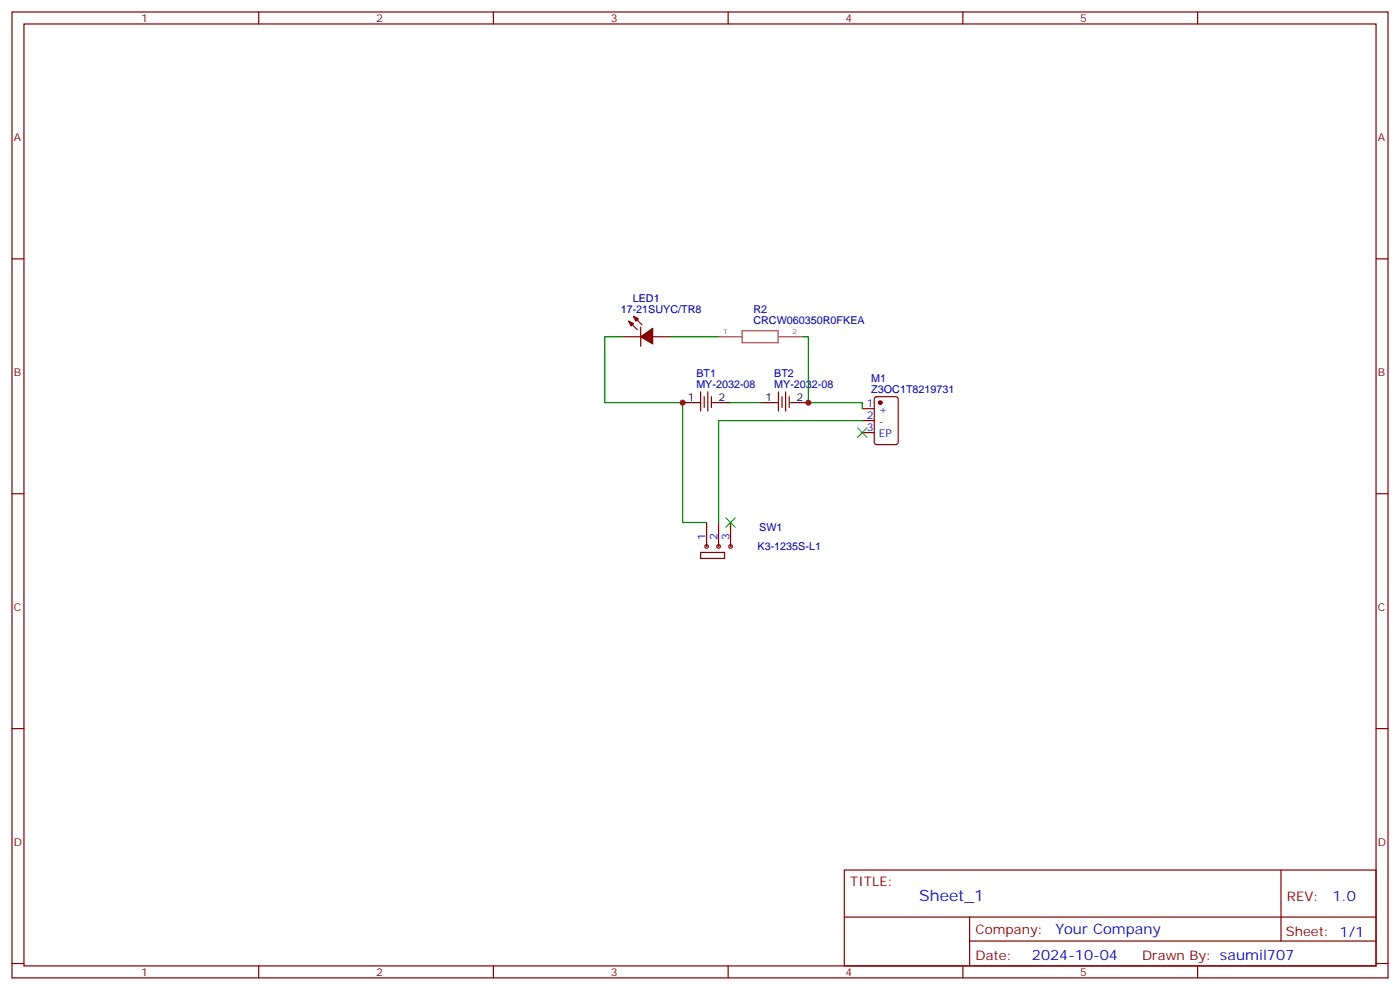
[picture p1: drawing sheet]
<svg xmlns="http://www.w3.org/2000/svg" width="412mm" height="291mm" viewBox="0 0 412 291" stroke-linecap="round" stroke-linejoin="round" font-family="sans-serif">
<g fill="none" stroke="#870000" stroke-width=".35">
<path d="M3.5 3.5h405.4v284.4h-405.4zM7.1 7.1h398.2v277.2h-398.2zM76.2 3.5v3.6M145.3 3.5v3.6M214.5 3.5v3.6M283.6 3.5v3.6M352.8 3.5v3.6M3.5 76.2h3.6M405.3 76.2h3.6M183.4 99.1h5.3M185.2 94.5l2.5 2.5M186.6 93.1l2.5 2.5"/>
<path d="M188.7 96.3v5.7M192.3 99.1h5.3M206.4 115.4v5.6M207.4 116.8v3.1M208.5 115.4v5.6M209.5 116.8v3.1M229.3 115.4v5.6M230.4 116.8v3.1M231.4 115.4v5.6M232.5 116.8v3.1M257.8 117l.4-.2h5.7l.6 .4 .1 13-.5 .6-5.9 .1-.6-.5-.1-12.9zM254 120.3h3.5"/>
<path d="M254 123.8h3.5M254 127.4h3.5M3.5 145.3h3.6M208.1 153.8v7.1M211.7 153.8v7.1M215.2 153.8v7.1M405.3 145.3h3.6M206.4 162.6h7v1.8h-7zM3.5 214.5h3.6M405.3 214.5h3.6M248.7 256.1h156.6v28.2h-156.6zM377.3 256.1v20.9"/>
<path d="M248.7 270h156.5M285.6 277h119.6M285.6 270v14.1M3.5 283.6h3.6M76.2 284.3v3.6M145.3 284.3v3.6M214.5 284.3v3.6M283.6 284.3v3.6M352.8 284.3v3.6M405.3 283.6h3.6"/>
</g>
<g fill="none" stroke="#900" stroke-width=".35">
<circle cx="208.1" cy="160.9" r=".53"/>
<circle cx="211.7" cy="160.9" r=".53"/>
<circle cx="215.2" cy="160.9" r=".53"/>
</g>
<g fill="#870000" stroke="#870000" stroke-width=".35">
<path d="M185.2 94.5l1.4 .7-.7 .8z"/>
<path d="M186.6 93.1l1.4 .7-.7 .7z"/>
<path d="M188.7 99.1l3.6-2.4v4.5z"/>
<circle cx="259.3" cy="118.5" r=".53"/>
</g>
<path d="M201.1 118.5h5.3M209.9 118.5h5.3M224 118.5h5.3M232.8 118.5h5.3" fill="none" stroke="#000" stroke-width=".35"/>
<path d="M252.6 125.9l2.8 2.9M255.4 125.9l-2.8 2.9M213.8 152.4l2.8 2.8M216.6 152.4l-2.8 2.8" fill="none" stroke="#3c3" stroke-width=".35"/>
<path d="M183.4 99.1h-5.2v19.4h22.9v35.3h7M197.6 99.1h14.1M236.4 99.1h1.7v19.4h15.9v1.8M215.2 118.5h8.8M254 123.8h-42.3v30" fill="none" stroke="#008700" stroke-width=".35"/>
<path d="M211.7 99.1h6.9M218.6 97.4h10.6v3.5h-10.6zM229.4 99.1h7" fill="none" stroke="#a64a4a" stroke-width=".35"/>
<g fill="#c00">
<circle cx="238.1" cy="118.5" r=".88"/>
<circle cx="201.1" cy="118.5" r=".88"/>
</g>
<text font-size="4.6" fill="#00f" x="270.8" y="265.1">Sheet_1</text>
<g font-size="4.2" fill="#00f">
<text x="392.5" y="265.4">1.0</text>
<text x="310.9" y="274.9">Your Company</text>
<text x="304" y="282.7">2024-10-04</text>
</g>
<g font-size="3.9" fill="#800">
<text x="250.5" y="260.7">TITLE:</text>
<text x="379.1" y="265.4">REV:</text>
<text x="287.4" y="274.9">Company:</text>
<text x="378.7" y="275.5">Sheet: 1/1</text>
<text x="287.4" y="282.6">Date:</text>
<text x="336.4" y="282.7">Drawn By: saumil707</text>
</g>
<g font-size="3.2" fill="#800">
<text x="41.6" y="6.5">1</text>
<text x="110.8" y="6.5">2</text>
<text x="179.9" y="6.5">3</text>
<text x="249.1" y="6.5">4</text>
<text x="318.2" y="6.5">5</text>
<text x="4.1" y="41.6">A</text>
<text x="405.9" y="41.6">A</text>
<text x="4.1" y="110.8">B</text>
<text x="405.9" y="110.8">B</text>
<text x="4.1" y="179.9">C</text>
<text x="405.9" y="179.9">C</text>
<text x="4.1" y="249.1">D</text>
<text x="405.9" y="249.1">D</text>
<text x="41.6" y="287.3">1</text>
<text x="110.8" y="287.3">2</text>
<text x="179.9" y="287.3">3</text>
<text x="249.1" y="287.3">4</text>
<text x="318.2" y="287.3">5</text>
</g>
<g font-size="3.2" fill="#000080">
<text x="186.4" y="88.9">LED1</text>
<text x="182.9" y="92.1">17-21SUYC/TR8</text>
<text x="221.9" y="95.4">CRCW060350R0FKEA</text>
<text x="221.9" y="92.3">R2</text>
<text x="205.1" y="110.9">BT1</text>
<text x="228.1" y="110.9">BT2</text>
<text x="256.7" y="112.5">M1</text>
<text x="205.1" y="114.1">MY-2032-08</text>
<text x="228.1" y="114.1">MY-2032-08</text>
<text x="256.7" y="115.7">Z3OC1T8219731</text>
<text x="223.1" y="162">K3-1235S-L1</text>
<text x="223.7" y="156.3">SW1</text>
</g>
<g font-size="3.2">
<text x="202.6" y="118.2">1</text>
<text x="211.7" y="118.2">2</text>
<text x="225.5" y="118.2">1</text>
<text x="234.6" y="118.2">2</text>
</g>
<g font-size="3.2" fill="#00f">
<text x="255.3" y="119.9">1</text>
<text x="255.3" y="123.5">2</text>
<text x="258.8" y="121.7">+</text>
<text x="258.8" y="125.2">-</text>
<text x="255.3" y="127">3</text>
<text x="258.8" y="128.8">EP</text>
<text x="207.8" y="159.1" transform="rotate(-90 207.8 159.1)">1</text>
<text x="211.3" y="159.1" transform="rotate(-90 211.3 159.1)">2</text>
<text x="214.8" y="159.1" transform="rotate(-90 214.8 159.1)">3</text>
</g>
<g font-size="2.1" fill="#a54b4b">
<text x="213" y="98.4">1</text>
<text x="233.5" y="98.4">2</text>
</g>
</svg>
